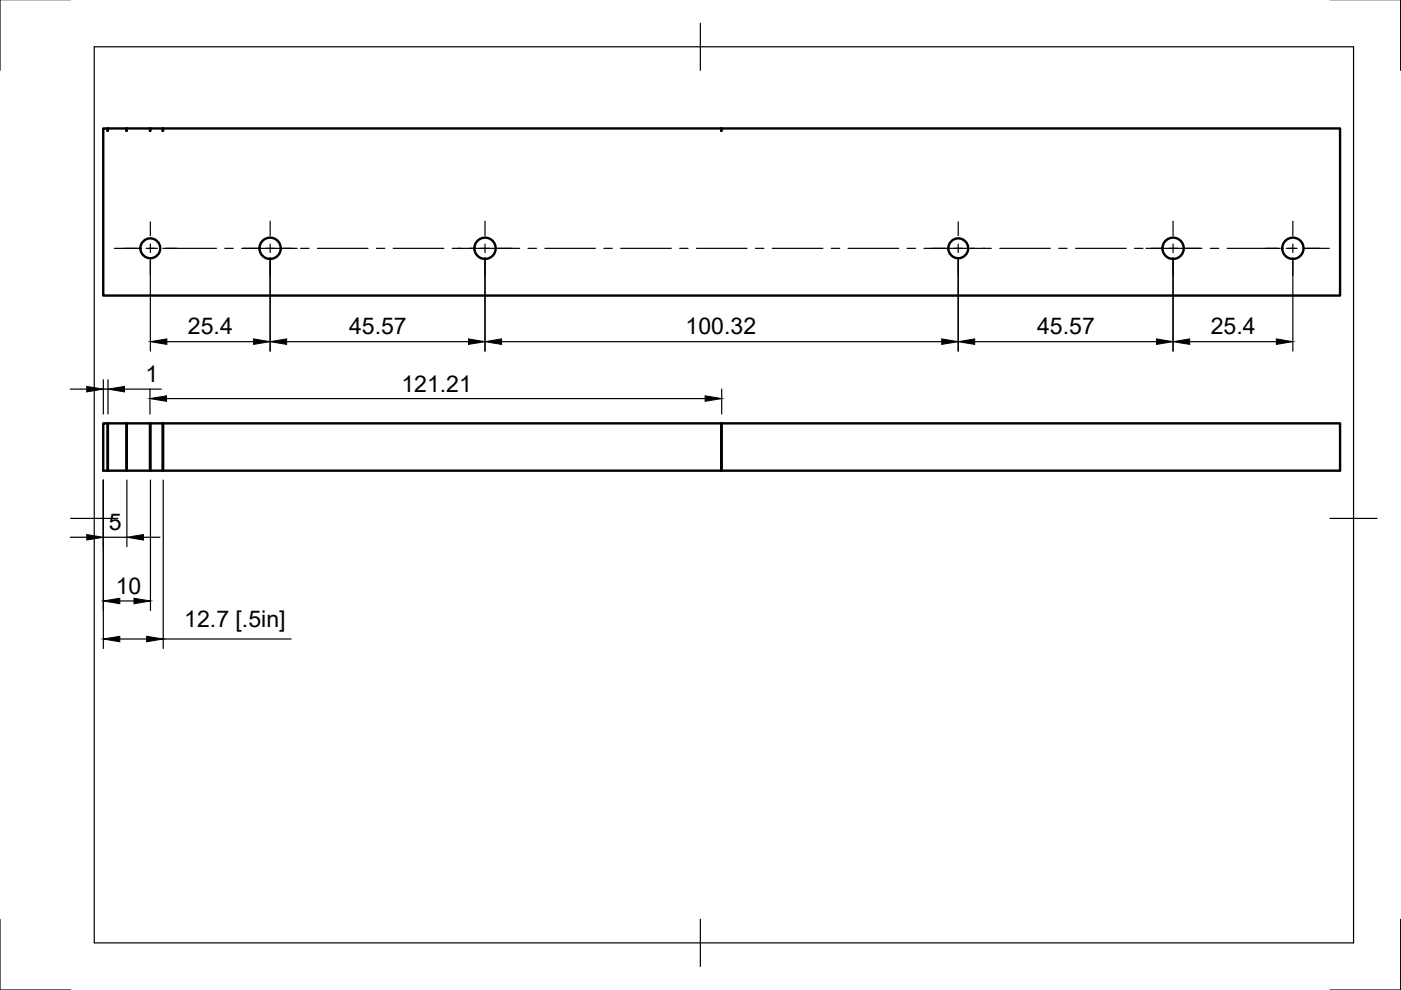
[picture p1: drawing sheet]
<svg xmlns="http://www.w3.org/2000/svg" width="297mm" height="210mm" viewBox="0 0 297 210" stroke-linecap="round" stroke-linejoin="round" font-family="sans-serif">
<!-- layer: Visible -->
<g fill="none" stroke="#000" stroke-width=".51">
<path d="M21.9 27.2h.9v.5l.1-.5h3.9v.5l.1-.5h4.9v.5l.1-.5h2.6v.5l.1-.5h118.3v.5l.1-.5h131.1v35.5h-262.2zM22.8 89.8v10M22.8 89.8h-.9v10h.9M22.9 99.8h3.9M22.9 89.8h3.9M26.8 89.8v10M26.9 99.8h4.9M26.9 89.8h4.9M31.8 89.8v10M31.9 99.8h2.6M31.9 89.8h2.6M34.5 89.8v10"/>
<path d="M34.6 99.8h118.3M34.6 89.8h118.3M152.9 89.8v10M153 89.8h131.1v10h-131.1"/>
<circle cx="31.9" cy="52.6" r="2.11"/>
<circle cx="57.3" cy="52.6" r="2.25"/>
<circle cx="102.8" cy="52.6" r="2.25"/>
<circle cx="203.2" cy="52.6" r="2.11"/>
<circle cx="248.7" cy="52.6" r="2.25"/>
<circle cx="274.1" cy="52.6" r="2.25"/>
</g>
<!-- layer: Border -->
<path d="M0 -.1v15M297 -.1v15M20 9.9h267v190h-267zM148.5 4.9v10M15 109.9h10M282 109.9h10M0 194.9v15h15M148.5 194.9v10M297 194.9v15h-15" fill="none" stroke="#000" stroke-width=".25"/>
<!-- layer: Center Lines -->
<g fill="none" stroke="#000" stroke-width=".25">
<path d="M24.2 52.7h5.6M31 52.7h2.4M31.9 47v3M31.9 51.7v1.8M31.9 55.3v2.9M34.5 52.7h11.4M47.7 52.7h1.7M51.2 52.7h11.8M57.3 46.9v3.1M57.3 51.7v1.8M57.3 55.3v3.1M63.7 52.7h1.8"/>
<path d="M67.3 52.7h10.7M79.8 52.7h1.8M83.4 52.7h10.7M95.9 52.7h14.3M102.8 46.9v3.1M102.8 51.7v1.8M102.8 55.3v3.1M112 52.7h1.7M115.5 52.7h10.7M128 52.7h1.8M131.6 52.7h10.7M144.1 52.7h1.8"/>
<path d="M147.7 52.7h10.7M160.2 52.7h1.8M163.7 52.7h10.8M176.3 52.7h1.7M179.8 52.7h10.7M192.3 52.7h1.8M195.9 52.7h14.3M203.2 47v3M203.2 51.7v1.8M203.2 55.3v2.9M212 52.7h10.7M224.5 52.7h1.8"/>
<path d="M228 52.7h10.8M240.5 52.7h1.8M243 52.7h11.8M248.7 46.9v3.1M248.7 51.7v1.8M248.7 55.3v3.1M256.6 52.7h1.8M260.2 52.7h11.2M272.7 52.7h2.3M274.1 46.9v3.1M274.1 51.7v1.8M274.1 55.3v3.1"/>
<path d="M276.3 52.7h5.5"/>
</g>
<!-- layer: Dimensions -->
<g fill="none" stroke="#000" stroke-width=".25">
<path d="M31.9 54.6v19.8M57.3 54.6v19.8M102.8 54.6v19.8M203.2 54.6v19.8M248.7 54.6v19.8M274.1 54.6v19.8M35.4 72.4h18.4M60.8 72.4h38.5M106.3 72.4h93.4M206.7 72.4h38.5M252.2 72.4h18.4M14.9 82.5h3.5"/>
<path d="M21.9 80.5v7.3M21.9 82.5h1M22.9 80.5v7.3M26.4 82.5h7.8M31.8 82.5v5.3M35.3 84.5h114.2M153 82.5v5.3M14.9 113.9h3.5M21.9 101.8v35.7M21.9 113.9h5M26.9 101.8v14.1M30.4 113.9h3.5"/>
<path d="M31.9 101.8v27.6M34.6 101.8v35.7M25.4 127.4h3M25.4 135.5h5.7M34.6 135.5h27.1"/>
</g>
<g fill="#000" stroke="#000" stroke-width=".21">
<path d="M31.9 72.4l3.5-.5v1.1zM53.8 71.9l3.5 .5-3.5 .6zM57.3 72.4l3.5-.5v1.1zM99.3 71.9l3.5 .5-3.5 .6zM102.8 72.4l3.5-.5v1.1zM199.7 71.9l3.5 .5-3.5 .6zM203.2 72.4l3.5-.5v1.1zM245.2 71.9l3.5 .5-3.5 .6zM248.7 72.4l3.5-.5v1.1zM270.6 71.9l3.5 .5-3.5 .6zM18.4 81.9l3.5 .6-3.5 .6zM22.9 82.5l3.5-.6v1.2z"/>
<path d="M31.8 84.5l3.5-.6v1.2zM149.5 83.9l3.5 .6-3.5 .6zM18.4 113.3l3.5 .6-3.5 .6zM26.9 113.9l3.5-.6v1.2zM21.9 127.4l3.5-.6v1.2zM21.9 135.5l3.5-.6v1.2zM28.4 126.8l3.5 .6-3.5 .6zM31.1 134.9l3.5 .6-3.5 .6z"/>
</g>
<g font-size="4.9">
<text x="39.9" y="70.9">25.4</text>
<text x="74" y="70.9">45.57</text>
<text x="145.4" y="70.9">100.32</text>
<text x="219.9" y="70.9">45.57</text>
<text x="256.7" y="70.9">25.4</text>
<text x="30.9" y="81">1</text>
<text x="85.1" y="83">121.21</text>
<text x="23.1" y="112.4">5</text>
<text x="24.5" y="125.8">10</text>
<text x="39.1" y="133">12.7 [.5in]</text>
</g>
</svg>
